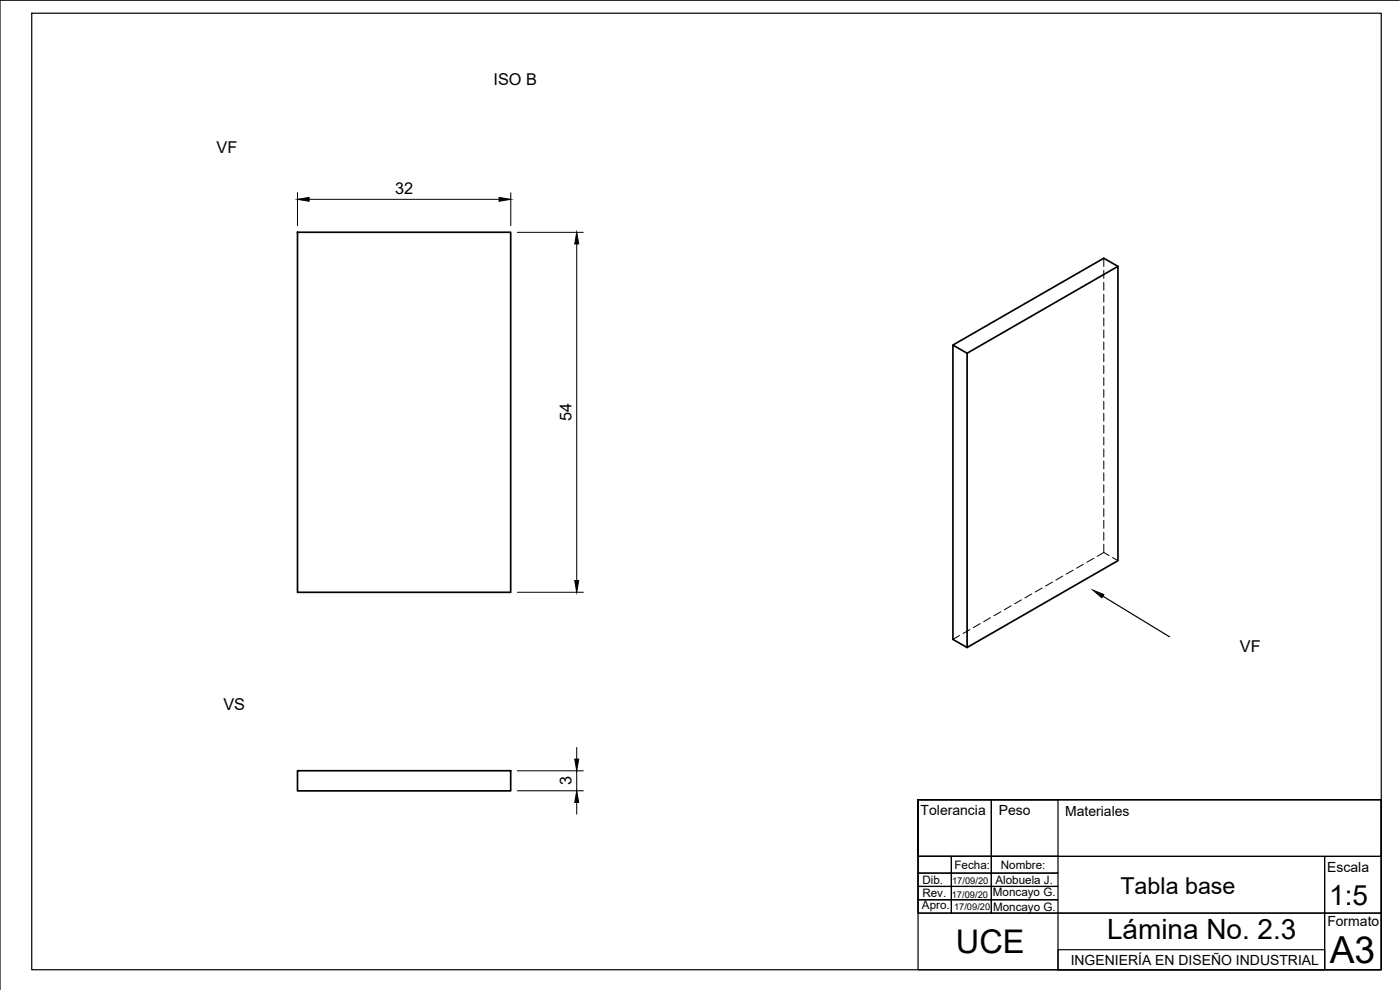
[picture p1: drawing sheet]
<svg xmlns="http://www.w3.org/2000/svg" width="420mm" height="297mm" viewBox="0 0 420 297" stroke-linecap="round" stroke-linejoin="round" font-family="sans-serif">
<!-- layer: Visible -->
<path d="M89.3 69.7h64v108h-64zM335.5 79.9l-4.2-2.4-45.3 26M290.2 106l45.3-26.1v88.3l-45.3 26.1v-88.3l-4.2-2.5v88.3l4.2 2.5M89.3 231.3h64v6h-64z" fill="none" stroke="#000" stroke-width=".51"/>
<!-- layer: Hidden -->
<g fill="none" stroke="#000" stroke-width=".3">
<path d="M331.3 77.5v2.5M331.3 81.1v2.4M331.3 84.7v2.4M331.3 88.3v2.4M331.3 91.8v2.4M331.3 95.4v2.4M331.3 99v2.4M331.3 102.6v2.4M331.3 106.1v2.4M331.3 109.7v2.4M331.3 113.3v2.4M331.3 116.9v2.3"/>
<path d="M331.3 120.4v2.4M331.3 124v2.4M331.3 127.6v2.3M331.3 131.2v2.3M331.3 134.7v2.4M331.3 138.3v2.4M331.3 141.9v2.3M331.3 145.4v2.4M331.3 149v2.4M331.3 152.6v2.4M331.3 156.2v2.3M331.3 159.7v2.4"/>
<path d="M306.6 180l-2.1 1.2M309.6 178.2l-2 1.2M312.8 176.4l-2.1 1.2M315.8 174.6l-2 1.2M318.9 172.9l-2 1.1M322.1 171.1l-2.1 1.2M325.1 169.3l-2 1.2M328.2 167.5l-2 1.2M331.3 165.8l-2 1.1M331.3 165.8l1.6 .9M331.3 163.3v2.5M333.9 167.3l1.6 .9"/>
<path d="M288 190.7l-2 1.1M291.1 188.9l-2.1 1.2M294.2 187.1l-2.1 1.2M297.3 185.3l-2.1 1.2M300.4 183.6l-2.1 1.1M303.5 181.8l-2.1 1.2"/>
</g>
<!-- layer: Sketch1 -->
<g fill="none" stroke="#000" stroke-width=".36">
<path d="M9.5 4h405v287h-405zM420 .1h-420v296.9M331 178.9l20 12.2M275.5 240v16.9h139v-16.9h-139h139v51h-139zM275.5 240h22v16.9h-22zM297.5 240h20v16.9h-20zM275.5 256.9h122v17.1h-122zM275.5 256.9h10v5.1h-10zM285.5 256.9h12v5.1h-12zM297.5 256.9h20v5.1h-20zM397.5 256.9h17v17.1h-17zM275.5 262h10v4h-10z"/>
<path d="M275.5 266h10v4h-10zM275.5 270h10v4h-10zM285.5 262h12v4h-12zM285.5 266h12v4h-12zM285.5 270h12v4h-12zM297.5 262h20v4h-20zM297.5 266h20v4h-20zM297.5 270h20v4h-20zM317.5 274h80v17h-80zM397.5 274h17v17h-17zM317.5 285h80v6h-80z"/>
</g>
<path d="M328 177l3.3 1.4-.6 1z" fill="#000" stroke="#000" stroke-width=".3"/>
<!-- layer: Dimensions -->
<path d="M89.3 57.8v9.9M92.8 59.8h57M153.3 57.8v9.9M155.3 69.7h19.8M173.1 73.2v101M155.3 177.7h19.8M155.3 231.3h19.8M155.3 237.3h19.8M173.1 224.3v3.5M173.1 231.3v6M173.1 240.8v3.5" fill="none" stroke="#000" stroke-width=".3"/>
<path d="M89.3 59.8l3.5-.6v1.2zM149.8 59.2l3.5 .6-3.5 .6zM173.1 69.7l.6 3.5h-1.2zM172.5 174.2h1.2l-.6 3.5zM172.5 227.8h1.2l-.6 3.5zM173.1 237.3l.6 3.5h-1.2z" fill="#000" stroke="#000" stroke-width=".3"/>
<text font-size="11.2" x="399.1" y="289">A3</text>
<text font-size="9.8" x="286.9" y="285.9">UCE</text>
<g font-size="8.4">
<text x="398.9" y="271.5">1:5</text>
<text x="332.2" y="281.7">Lámina No. 2.3</text>
</g>
<text font-size="7" x="336.3" y="268.3">Tabla base</text>
<g font-size="4.9">
<text x="148.1" y="25.4">ISO B</text>
<text x="65" y="46">VF</text>
<text x="118.6" y="58.2">32</text>
<text x="171.5" y="126.4" transform="rotate(-90 171.5 126.4)">54</text>
<text x="372.1" y="195.8">VF</text>
<text x="67.1" y="213">VS</text>
<text x="171.5" y="235.6" transform="rotate(-90 171.5 235.6)">3</text>
</g>
<g font-size="4.2">
<text x="276.3" y="244.4">Tolerancia</text>
<text x="299.7" y="244.5">Peso</text>
<text x="319.7" y="244.8">Materiales</text>
<text x="398.3" y="261.7">Escala</text>
<text x="398.4" y="277.9">Formato</text>
<text x="321.3" y="289.5">INGENIERÍA EN DISEÑO INDUSTRIAL</text>
</g>
<g font-size="3.5">
<text x="286.4" y="260.8">Fecha:</text>
<text x="300.4" y="260.7">Nombre:</text>
<text x="276.8" y="269.2">Rev.</text>
<text x="276.8" y="265.2">Dib.</text>
<text x="298" y="268.9">Moncayo G.</text>
<text x="298.7" y="265.1">Alobuela J.</text>
<text x="276.7" y="272.6">Apro.</text>
<text x="298" y="273.5">Moncayo G.</text>
</g>
<g font-size="2.8">
<text x="285.6" y="269.3">17/09/20</text>
<text x="285.8" y="265.2">17/09/20</text>
<text x="286.3" y="273">17/09/20</text>
</g>
</svg>
